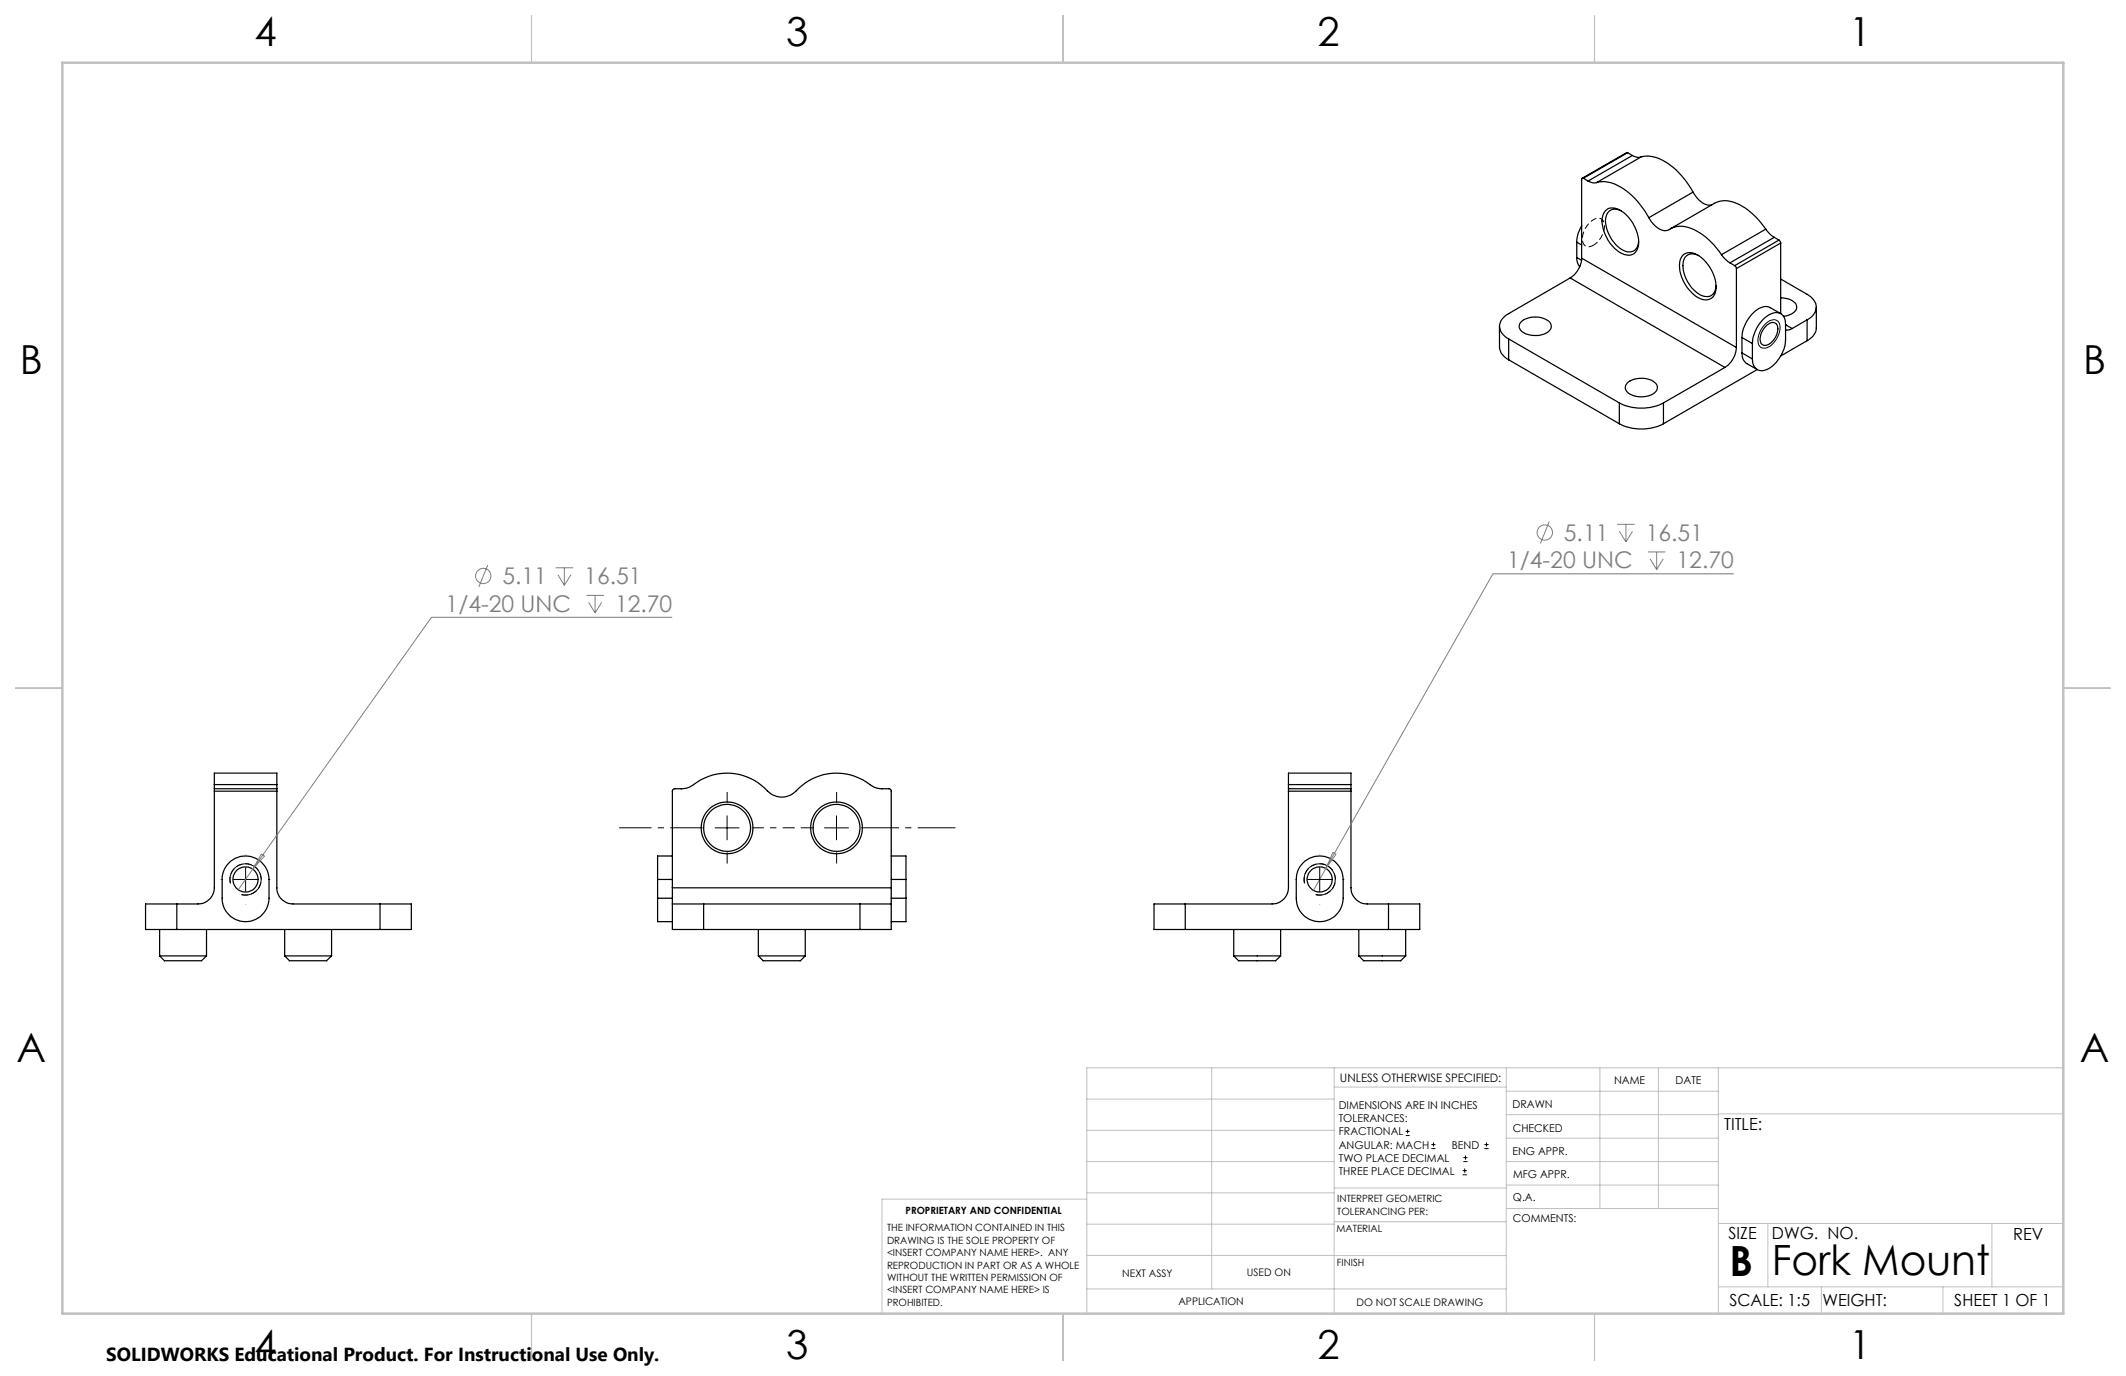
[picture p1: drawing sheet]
<svg xmlns="http://www.w3.org/2000/svg" width="432mm" height="279mm" viewBox="0 0 432 279" stroke-linecap="round" stroke-linejoin="round" font-family="sans-serif">
<g fill="none" stroke="#000" stroke-width=".25">
<path d="M321.6 36.2l-.4 .1v16.1M321.6 36.2l.9 .6M322.5 36.8a2.2 2.2 0 0 0 1.8 .3M324.3 37.1a7.3 7.3 0 0 1 6.6 2.1 19.1 19.1 0 0 1 4 5M330.6 31h-.2l-9.1 5.2M330.6 31l-9 5.2M330.6 31l.9 .6M331.5 31.6a2.2 2.2 0 0 0 1.8 .3M331.5 31.6l-9 5.2M333.3 31.9a6.8 6.8 0 0 1 6 1.7 16.9 16.9 0 0 1 4.6 5.4M333.3 31.9l-9 5.2M343.9 39a4.7 4.7 0 0 0 3.3 2.7l.6-.1"/>
<path d="M343.9 39l-9 5.2M318.9 56.4l-12.5 7.3a2.64 2.64 0 0 0-1.1 4.3l1.1 .8M318.9 56.4l31.4 18.2M320.3 52.3l.1 1.1 .5 .8M320.3 49.2v3.1M320.3 49.2l.9 .5M320.3 52.3l.9 .5M321.2 52.4a5.1 5.1 0 0 1-2.3 4M321.2 45.8a6.6 6.6 0 0 0-.9 3.4M321.2 52.4l31.5 18.2M326.1 42.8a2.59 2.59 0 0 1 3.4 .2 7.9 7.9 0 0 1 3.2 7 2.08 2.08 0 0 1-3.2 1.5 7.9 7.9 0 0 1-4-7.5zM329.3 42.8a2.05 2.05 0 0 0-2.3 0 2.05 2.05 0 0 0-.9 2.1 7.1 7.1 0 0 0 4.3 6.2 1.92 1.92 0 0 0 2.4-2.1"/>
<path d="M334.9 44.2a4.3 4.3 0 0 0 3.6 2.6 5.4 5.4 0 0 1 3.9-.7 12.6 12.6 0 0 1 7.2 5.6M339.3 46.5l8.9-5.2a5.3 5.3 0 0 1 5.5 .5 15.3 15.3 0 0 1 4.9 4.7M341.8 51.8a2.59 2.59 0 0 1 3.4 .2 7.7 7.7 0 0 1 3.2 7.4 2.23 2.23 0 0 1-3.6 1 7.7 7.7 0 0 1-3.5-7.7zM345 51.9a2.04 2.04 0 0 0-2.3-.1 2.04 2.04 0 0 0-.9 2.1 7.2 7.2 0 0 0 4 6.2 1.96 1.96 0 0 0 2.7-2.1M349.6 51.7l.8 1 1 .7M351.4 53.4l.9 .5M352.3 53.9l.4 .6M352.7 54.5v16.1M358.6 46.5l1.1 1.2 .7 .5M358.6 46.5l-9 5.2M360.4 48.2l-9 5.2M360.4 48.2l.9 .6"/>
<path d="M361.3 48.8l.4 .6M361.3 48.8l-9 5.1M361.7 49.4v14.3l-2.1-1.2a3.1 3.1 0 0 0-3.5 1.1 7.6 7.6 0 0 0-2.3 4.9M361.7 56.7l5.3 3.1a2.8 2.8 0 0 1 1.6 3.6l-.8 1-.8 .5M361.7 49.4l-9 5.1M304.6 66.3v4.2a3.1 3.1 0 0 0 1.8 2.6M306.4 68.8l22.5 13M306.4 68.8v4.3M306.4 73.1l22.5 12.9M308.8 65.5a4.5 4.5 0 0 1 6.1 .1 1.4 1.4 0 0 1-.9 2.1 4.7 4.7 0 0 1-5.2-.7l-.3-.7zM330.5 77.8a4.6 4.6 0 0 1 5.9 .2 1.57 1.57 0 0 1-1.2 2.3 4.6 4.6 0 0 1-4.8-.9l-.3-.7 .1-.5zM350.3 74.6l-12.4 7.2"/>
<path d="M352.7 70.6a5.2 5.2 0 0 1-2.4 4M353.8 71.6l.2 1.2 .5 .9 2.4 1.3-19 11M353.8 68.5v3.1M353.8 68.5l2.1 1.2M353.8 71.6l2.1 1.3M355.9 69.7a6.9 6.9 0 0 1 4.5-6.2 1.96 1.96 0 0 1 2.3 2.4v3.1a7.1 7.1 0 0 1-4.2 6.1 1.98 1.98 0 0 1-2.6-2.2M355.9 69.7v3.2M358.6 66.3a1.52 1.52 0 0 1 2.2-.5 3.3 3.3 0 0 1-1.6 4.2 1.13 1.13 0 0 1-1.4-.1 1.13 1.13 0 0 1-.3-1.4l.3-1zM361.7 60.5a3.6 3.6 0 0 1 3.1 1.4 1.84 1.84 0 0 1-1.7 2.2l-.9 .1M362.7 66l1.3 .7M364 66.7l-.7 .3h-.6M367 64.9l-3 1.8"/>
<path d="M367 64.9v4.3M367 69.2l-5.3 3.1M368.9 62.4v4.2a3.3 3.3 0 0 1-1.9 2.6M328.9 81.8a10 10 0 0 0 9 0M328.9 86a10 10 0 0 0 9 0M328.9 81.8v4.2M337.9 81.8v4.2M43.5 159.3v.9M43.5 159.3v-2.3h12.7v2.3M43.5 159.3h12.7M56.2 159.3v.9M261.7 159.3v.9"/>
<path d="M261.7 159.3v-2.3h12.7v2.3M261.7 159.3h12.7M274.4 159.3v.9M43.5 160.7v19.6a3.3 3.3 0 0 1-3.3 3.3h-4.3M43.5 160.2v.5M43.5 160.2h12.7M43.5 160.7h12.7M46.9 174.8a4.8 4.8 0 0 1 5-.5 4.8 4.8 0 0 1 2.7 4.3v3.8a4.8 4.8 0 0 1-4.7 4.7 4.8 4.8 0 0 1-4.8-4.7v-3.8a4.8 4.8 0 0 1 1.8-3.8zM56.2 160.7v19.6a3.2 3.2 0 0 0 3.3 3.3h17.7M56.2 160.2v.5M133.6 178.6h3M133.6 178.6v3.8"/>
<path d="M136.6 173.8h-3v4.8M181 173.8h3v4.8M181 178.6h3M184 178.6v3.8M261.7 160.7v19.6a3.3 3.3 0 0 1-3.3 3.3h-17.7M261.7 160.2v.5M261.7 160.2h12.7M261.7 160.7h12.7M265 174.8a4.8 4.8 0 0 1 5.1-.5 4.8 4.8 0 0 1 2.7 4.3v3.8a4.8 4.8 0 0 1-4.8 4.7 4.8 4.8 0 0 1-4.7-4.7v-3.8a4.8 4.8 0 0 1 1.7-3.8zM274.4 160.7v19.6a3.3 3.3 0 0 0 3.3 3.3h4.3M274.4 160.2v.5M32.4 194.1l1 1h7.5l1-1"/>
<path d="M32.4 194.1h9.5M32.4 188.7v5.4M35.9 183.6h-6.3v5.1h6.3M35.9 188.7h41.3M35.9 183.6v5.1M41.9 188.7v5.4M57.8 194.1l1 1h7.5l1-1M57.8 194.1h9.5M57.8 188.7v5.4M67.3 188.7v5.4M77.2 183.6h6.3v5.1h-6.3M77.2 183.6v5.1"/>
<path d="M133.6 182.4v4.7h3M133.6 182.4h3M136.6 183.6v5.1h6.3M136.6 183.6h6.3M136.6 180.3v3.3M136.6 180.3v-19.8l.3-.3h1.5a4.6 4.6 0 0 0 3.1-1.3 11.2 11.2 0 0 1 14.7 2 4.1 4.1 0 0 0 6.1-.9 11.3 11.3 0 0 1 15-.3l1.5 .5h1.8l.4 .3v19.8M136.6 180.3h44.4M142.9 183.6v5.1M142.9 188.7h31.8M142.9 183.6h31.8M154 194.1l1 1h7.6l.9-1M154 194.1h9.5"/>
<path d="M154 188.7v5.4M163.5 188.7v5.4M174.7 183.6h6.3M174.7 183.6v5.1M181 183.6v5.1h-6.3M181 180.3v3.3M181 182.4h3M184 182.4v4.7h-3M240.7 183.6h-6.3v5.1h6.3M240.7 188.7h41.3M240.7 183.6v5.1M250.6 194.1h9.5"/>
<path d="M250.6 194.1l1 1h7.5l1-1M250.6 188.7v5.4M260.1 188.7v5.4M276 194.1l1 1h7.5l1-1M276 194.1h9.5M276 188.7v5.4M282 183.6h6.4v5.1h-6.4M282 183.6v5.1M285.5 188.7v5.4"/>
<circle cx="49.9" cy="178.6" r="2.56"/>
<circle cx="147.7" cy="168.1" r="5.3"/>
<circle cx="147.7" cy="168.1" r="4.8"/>
<circle cx="169.9" cy="168.1" r="5.3"/>
<circle cx="169.9" cy="168.1" r="4.8"/>
<circle cx="268" cy="178.6" r="2.56"/>
</g>
<g fill="none" stroke="#808080" stroke-width=".2">
<path d="M99.1 114.7l-1.8 4.5M112.9 115.3h3.5M113.3 116.7l1.3 2.2M114.6 115.3v3.6M116 116.7l-1.4 2.2M314.6 105.9l-1.7 4.4M328.4 106.5h3.6M328.9 107.9l1.3 2.1M330.2 106.5v3.5M331.6 107.9l-1.4 2.1M334.7 112.1h3.5M335.1 113.5l1.4 2.1"/>
<path d="M336.5 112.1v3.5M337.8 113.5l-1.3 2.1M352.1 116.5h-48.9l-33.9 59.9M119.1 120.9h3.6M119.6 122.3l1.3 2.2M120.9 120.9v3.6M122.2 122.3l-1.3 2.2M136.5 125.3h-48.9l-36.3 51.2M51.3 176.5l-2.9 4.2M53.1 173.4l.6 .4-2.4 2.7zM269.3 176.4l-2.5 4.4M270.7 173.1l.7 .4-2.1 2.9z"/>
<circle cx="98.2" cy="117" r="1.56"/>
<circle cx="313.8" cy="108.1" r="1.55"/>
</g>
<g fill="none" stroke="#000" stroke-width=".2">
<path d="M358.5 65.8a1.93 1.93 0 0 1 2.7-.5 4 4 0 0 1-1.2 4.6 1.7 1.7 0 0 1-2.7 .2 4.3 4.3 0 0 1 1.2-4.3zM46.8 179.4a3.2 3.2 0 0 1 2.8-4 3.2 3.2 0 0 1 3.4 3.5 3.2 3.2 0 0 1-4 2.7M47.4 178.6h5M49.9 176.1v5M145.2 168.1h5M147.7 165.6v5M167.4 168.1h5M169.9 165.6v5M265 179.4a3.2 3.2 0 0 1 2.8-4 3.2 3.2 0 0 1 3.4 3.5 3.2 3.2 0 0 1-4 2.7M265.5 178.6h5M268 176.1v5M285.5 230.6h.8"/>
<path d="M285.5 229.7h.8M285.9 229.3v.9M290.7 233.2h.8M290.7 232.4h.8M291.1 232v.8M297.1 238.5h.8M297.1 237.7h.8M297.2 235.9h.9M297.2 235.1h.9M297.5 237.3v.8M297.6 234.6v.9M301.5 233.2h.8"/>
<path d="M301.5 232.4h.8M301.9 232v.8"/>
</g>
<path d="M49.1 181.6a3.2 3.2 0 0 0 3.9-2.8 3.2 3.2 0 0 0-3.4-3.4 3.2 3.2 0 0 0-2.8 4M267.2 181.6a3.2 3.2 0 0 0 4-2.8 3.2 3.2 0 0 0-3.4-3.4 3.2 3.2 0 0 0-2.8 4" fill="none" stroke="#000" stroke-width=".2" stroke-dasharray="1.3 .6" stroke-dashoffset="-.1" stroke-linecap="butt"/>
<path d="M323.6 49.8a4.5 4.5 0 0 0 2.1-4.8 1.5 1.5 0 0 0-2.5-.1 4.1 4.1 0 0 0-1.5 4.7 1.37 1.37 0 0 0 1.9 .2" fill="none" stroke="#000" stroke-width=".2" stroke-dasharray="1.3 .6" stroke-dashoffset=".2" stroke-linecap="butt"/>
<path d="M44.9 178.6h-.1M49.9 173.6v-.1M147.7 163.1v-2.3M147.7 173.1v2.2M164.9 168.1h-2.2M169.9 163.1v-2.3M169.9 173.1v2.2M268 173.6v-.1M273 178.6h.1" fill="none" stroke="#000" stroke-width=".2" stroke-dasharray="15.2 1.3 1.3 1.3" stroke-linecap="butt"/>
<path d="M142.7 168.1h-16.9" fill="none" stroke="#000" stroke-width=".2" stroke-dasharray="15.2 1.3 1.3 1.3" stroke-dashoffset="8.7" stroke-linecap="butt"/>
<path d="M152.7 168.1h8.7" fill="none" stroke="#000" stroke-width=".2" stroke-dasharray="15.2 1.3 1.3 1.3" stroke-dashoffset="12.8" stroke-linecap="butt"/>
<path d="M174.9 168.1h19.1" fill="none" stroke="#000" stroke-width=".2" stroke-dasharray="15.2 1.3 1.3 1.3" stroke-dashoffset="7.6" stroke-linecap="butt"/>
<g fill="none" stroke="#c0c0c0" stroke-width=".2">
<path d="M246.1 216.8v44.9M271 216.8v49.9M305.9 216.8v49.9M324.9 216.8v28.6M336.8 216.8v28.6M349 216.8v49.9M419.1 216.8h-198.4v49.9M220.7 235.9h50.3M220.7 229.5h50.3M220.7 223.2h50.3M271 220.7h34.9M305.9 231.1h43.1"/>
<path d="M305.9 226.3h43.1M305.9 221.6h43.1M305.9 235.9h43.1M349 226.2h70.1M220.7 248.6h50.3M220.7 242.2h50.3M220.7 254.9h50.3M220.7 243.5h-41.6v23.2M271 255h34.9M271 248.1h35M271 241.2h35M305.9 240.6h43.1"/>
<path d="M306 245.4h43M349 248.4h70.1M359.1 248.4v12.9M404.6 248.4v12.9M220.7 261.7h85.2M349 261.3h70.1M369.9 261.3v5.4M394.6 261.3v5.4"/>
</g>
<path d="M107.9 3.2v9.5M215.9 3.2v9.5M323.8 3.2v9.5M3.1 139.7h9.6M419.1 139.7h9.5M107.9 266.7v9.6M215.9 266.7v9.6M323.8 266.7v9.6" fill="none" stroke="#c0c0c0" stroke-width=".25"/>
<path d="M12.7 12.7h406.4v254h-406.4z" fill="none" stroke="#c0c0c0" stroke-width=".5"/>
<g font-size="8.5">
<text x="351.3" y="259">B</text>
<text x="359.8" y="258.9">Fork Mount</text>
</g>
<g font-size="8.1">
<text x="51.7" y="9.3">4</text>
<text x="159.7" y="9.3">3</text>
<text x="267.6" y="9.3">2</text>
<text x="375.6" y="9.3">1</text>
<text x="4" y="76">B</text>
<text x="423.1" y="76">B</text>
<text x="3.3" y="215.7">A</text>
<text x="422.4" y="215.7">A</text>
<text x="51.7" y="276">4</text>
<text x="159.7" y="276">3</text>
<text x="267.6" y="276">2</text>
<text x="375.6" y="276">1</text>
</g>
<g font-size="4.7" fill="#808080">
<text x="317.6" y="109.8">5.11</text>
<text x="334.3" y="109.8">16.51</text>
<text x="102" y="118.6">5.11</text>
<text x="118.7" y="118.6">16.51</text>
<text x="306.1" y="115.4">1/4-20 UNC</text>
<text x="340.5" y="115.4">12.70</text>
<text x="90.5" y="124.3">1/4-20 UNC</text>
<text x="124.9" y="124.3">12.70</text>
</g>
<text font-size="3.8" x="21.6" y="276.3">SOLIDWORKS Educational Product. For Instructional Use Only.</text>
<g font-size="3.4">
<text x="350.2" y="229.5">TITLE:</text>
<text x="351.1" y="251.6">SIZE</text>
<text x="359.9" y="251.6">DWG. NO.</text>
<text x="408.9" y="251.7">REV</text>
<text x="351.2" y="265.2">SCALE: 1:5</text>
<text x="370.1" y="265.3">WEIGHT:</text>
<text x="396.9" y="265.2">SHEET 1 OF 1</text>
</g>
<text font-size="2.4" x="272.2" y="219.7">UNLESS OTHERWISE SPECIFIED:</text>
<g font-size="2.2">
<text x="327.8" y="220.1">NAME</text>
<text x="340.3" y="220.2">DATE</text>
<text x="271.9" y="225.3">DIMENSIONS ARE IN INCHES</text>
<text x="271.9" y="227.9">TOLERANCES:</text>
<text x="307.2" y="224.9">DRAWN</text>
<text x="271.9" y="230.6">FRACTIONAL</text>
<text x="271.9" y="233.2">ANGULAR: MACH</text>
<text x="294.9" y="233.2">BEND</text>
<text x="307.3" y="229.8">CHECKED</text>
<text x="271.9" y="235.9">TWO PLACE DECIMAL</text>
<text x="271.9" y="238.5">THREE PLACE DECIMAL</text>
<text x="307.2" y="234.4">ENG APPR.</text>
<text x="307.3" y="239.2">MFG APPR.</text>
<text x="307.3" y="243.9">Q.A.</text>
<text x="307.3" y="248.1">COMMENTS:</text>
</g>
<g font-size="2.1">
<text x="227.9" y="259.2">NEXT ASSY</text>
<text x="253.3" y="259.2">USED ON</text>
<text x="239.3" y="265">APPLICATION</text>
<text x="275.5" y="265.1">DO NOT SCALE DRAWING</text>
</g>
<g font-size="2">
<text x="271.6" y="244.1">INTERPRET GEOMETRIC</text>
<text x="180.2" y="250">THE INFORMATION CONTAINED IN THIS</text>
<text x="183.9" y="246.4">PROPRIETARY AND CONFIDENTIAL</text>
<text x="271.5" y="250.2">MATERIAL</text>
<text x="271.6" y="246.6">TOLERANCING PER:</text>
<text x="180.2" y="252.5">DRAWING IS THE SOLE PROPERTY OF</text>
<text x="180.2" y="255.1">&lt;INSERT COMPANY NAME HERE&gt;. ANY</text>
<text x="180.2" y="257.6">REPRODUCTION IN PART OR AS A WHOLE</text>
<text x="271.5" y="257">FINISH</text>
<text x="180.2" y="260.1">WITHOUT THE WRITTEN PERMISSION OF</text>
<text x="180.2" y="262.6">&lt;INSERT COMPANY NAME HERE&gt; IS</text>
<text x="180.2" y="265.2">PROHIBITED.</text>
</g>
</svg>
